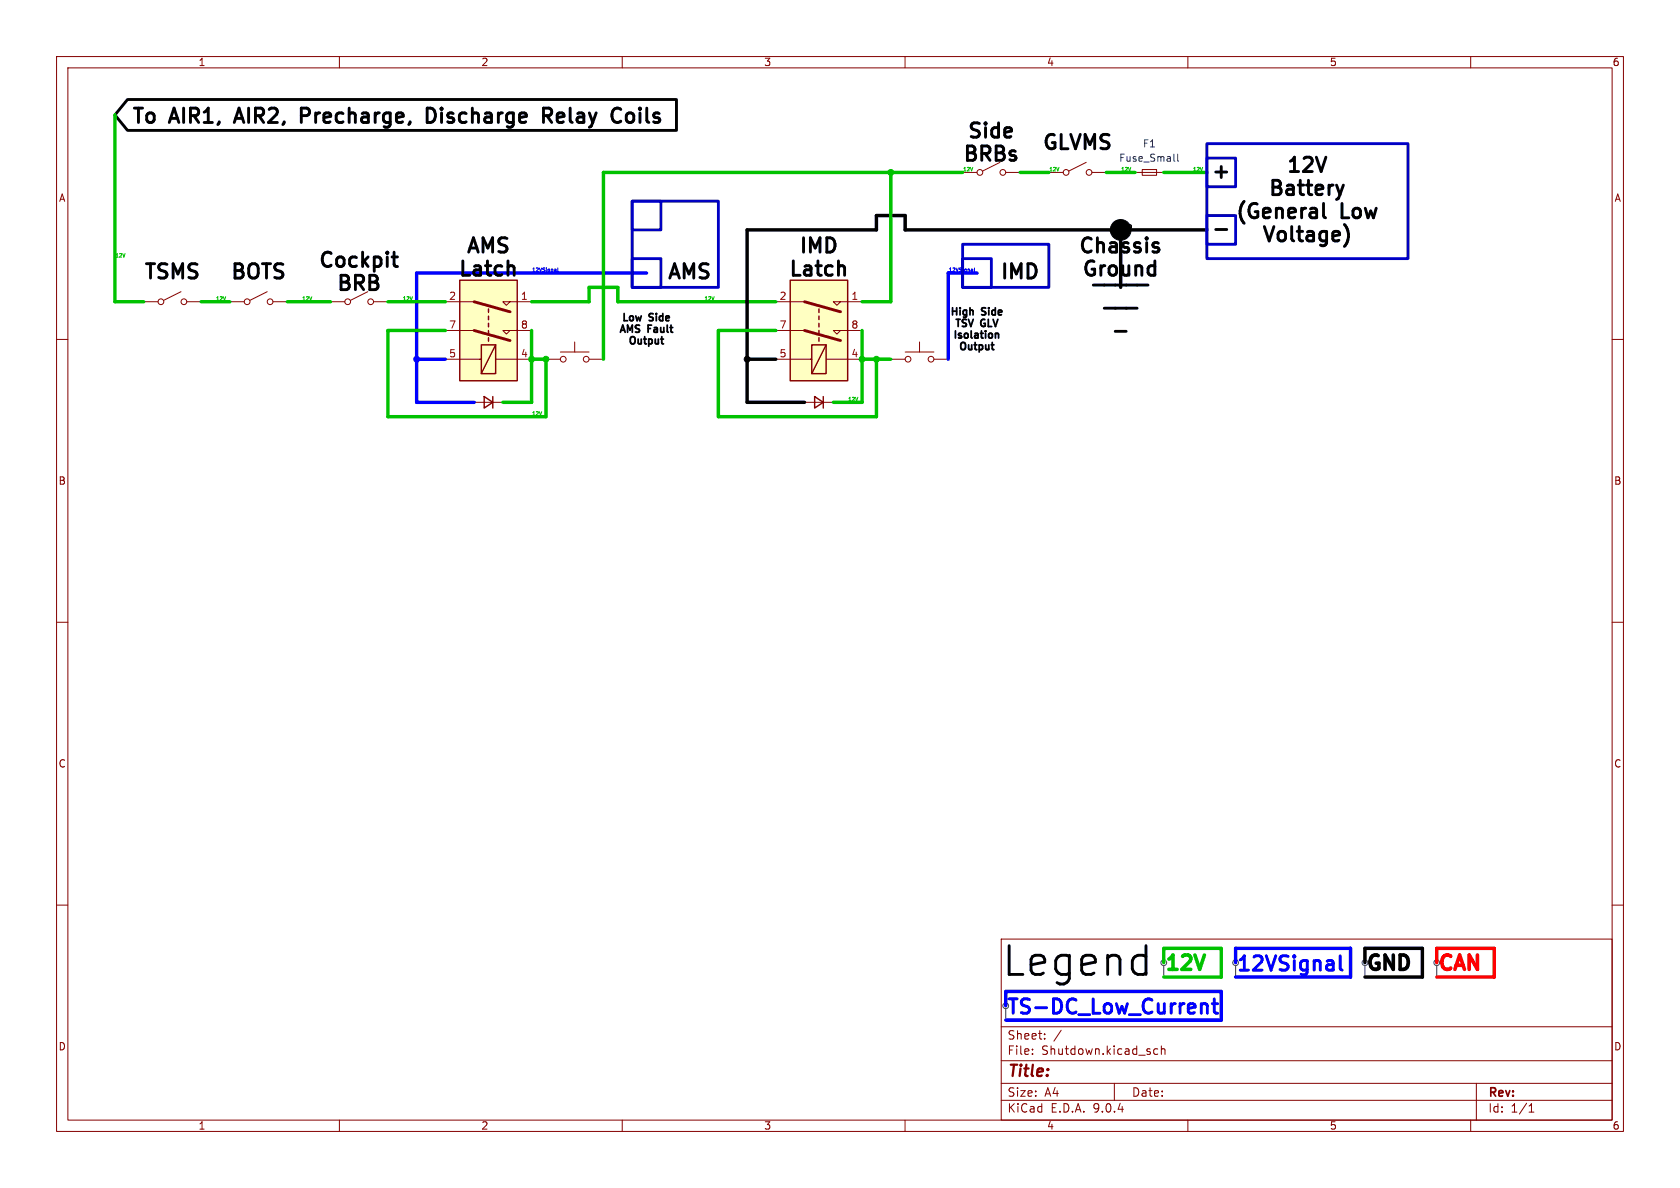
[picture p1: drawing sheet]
(kicad_sch
 (version 20250114)
 (generator "eeschema")
 (generator_version "9.0")
 (paper "A4")
 (lib_symbols
  (symbol "Device:D_Small"
   (pin_numbers (hide yes))
   (pin_names
    (offset 0.254) (hide yes)) (exclude_from_sim no) (in_bom yes) (on_board yes)
   (property "Reference" "D" (at -1.27 2.032 0) (effects (font (size 1.27 1.27)) (justify left)))
   (property "Value" "D_Small" (at -3.81 -2.032 0) (effects (font (size 1.27 1.27)) (justify left)))
   (property "Footprint" "" (at 0 0 90) (effects (font (size 1.27 1.27)) (hide yes)))
   (property "Datasheet" "~" (at 0 0 90) (effects (font (size 1.27 1.27)) (hide yes)))
   (property "Description" "Diode, small symbol" (at 0 0 0) (effects (font (size 1.27 1.27)) (hide yes)))
   (property "Sim.Device" "D" (at 0 0 0) (effects (font (size 1.27 1.27)) (hide yes)))
   (property "Sim.Pins" "1=K 2=A" (at 0 0 0) (effects (font (size 1.27 1.27)) (hide yes)))
   (symbol "D_Small_0_1"
    (polyline (pts (xy -0.762 0) (xy 0.762 0)) (stroke (width 0) (type default)) (fill (type none)))
    (polyline (pts (xy -0.762 -1.016) (xy -0.762 1.016)) (stroke (width 0.254) (type default)) (fill (type none)))
    (polyline (pts (xy 0.762 -1.016) (xy -0.762 0) (xy 0.762 1.016) (xy 0.762 -1.016)) (stroke (width 0.254) (type default)) (fill (type none))))
   (symbol "D_Small_1_1"
    (pin passive line (at -2.54 0 0) (length 1.778) (name "K" (effects (font (size 1.27 1.27)))) (number "1" (effects (font (size 1.27 1.27)))))
    (pin passive line (at 2.54 0 180) (length 1.778) (name "A" (effects (font (size 1.27 1.27)))) (number "2" (effects (font (size 1.27 1.27))))))
   (embedded_fonts no))
  (symbol "Device:Fuse_Small"
   (pin_numbers (hide yes))
   (pin_names
    (offset 0.254) (hide yes)) (exclude_from_sim no) (in_bom yes) (on_board yes)
   (property "Reference" "F" (at 0 -1.524 0) (effects (font (size 1.27 1.27))))
   (property "Value" "Fuse_Small" (at 0 1.524 0) (effects (font (size 1.27 1.27))))
   (property "Footprint" "" (at 0 0 0) (effects (font (size 1.27 1.27)) (hide yes)))
   (property "Datasheet" "~" (at 0 0 0) (effects (font (size 1.27 1.27)) (hide yes)))
   (property "Description" "Fuse, small symbol" (at 0 0 0) (effects (font (size 1.27 1.27)) (hide yes)))
   (symbol "Fuse_Small_0_1"
    (rectangle (start -1.27 0.508) (end 1.27 -0.508) (stroke (width 0) (type default)) (fill (type none)))
    (polyline (pts (xy -1.27 0) (xy 1.27 0)) (stroke (width 0) (type default)) (fill (type none))))
   (symbol "Fuse_Small_1_1"
    (pin passive line (at -2.54 0 0) (length 1.27) (name "~" (effects (font (size 1.27 1.27)))) (number "1" (effects (font (size 1.27 1.27)))))
    (pin passive line (at 2.54 0 180) (length 1.27) (name "~" (effects (font (size 1.27 1.27)))) (number "2" (effects (font (size 1.27 1.27))))))
   (embedded_fonts no))
  (symbol "Relay:Fujitsu_FTR-F1A" (exclude_from_sim no) (in_bom yes) (on_board yes)
   (property "Reference" "K" (at 0 12.7 0) (effects (font (size 1.27 1.27))))
   (property "Value" "Fujitsu_FTR-F1A" (at 0 10.16 0) (effects (font (size 1.27 1.27))))
   (property "Footprint" "Relay_THT:Relay_DPST_Fujitsu_FTR-F1A" (at 0 -10.16 0) (effects (font (size 1.27 1.27)) (hide yes)))
   (property "Datasheet" "https://www.fcl.fujitsu.com/downloads/MICRO/fcai/relays/ftr-f1.pdf" (at 0 0 0) (effects (font (size 1.27 1.27)) (hide yes)))
   (property "Description" "Fujitsu Low Profile Power Relay" (at 0 0 0) (effects (font (size 1.27 1.27)) (hide yes)))
   (symbol "Fujitsu_FTR-F1A_0_1"
    (rectangle (start -1.27 7.62) (end 1.27 2.54) (stroke (width 0.254) (type default)) (fill (type background)))
    (polyline (pts (xy -1.27 7.62) (xy 1.27 2.54)) (stroke (width 0.254) (type default)) (fill (type none))))
   (symbol "Fujitsu_FTR-F1A_1_1"
    (polyline (pts (xy -5.08 5.08) (xy -1.27 5.08) (xy -1.524 5.08)) (stroke (width 0) (type default)) (fill (type none)))
    (polyline (pts (xy -2.54 0) (xy -5.08 0)) (stroke (width 0) (type default)) (fill (type none)))
    (polyline (pts (xy -2.54 0) (xy 3.81 1.778)) (stroke (width 0.508) (type default)) (fill (type none)))
    (polyline (pts (xy -2.54 -5.08) (xy -5.08 -5.08)) (stroke (width 0) (type default)) (fill (type none)))
    (polyline (pts (xy -2.54 -5.08) (xy 3.81 -3.302)) (stroke (width 0.508) (type default)) (fill (type none)))
    (polyline (pts (xy 0 1.905) (xy 0 1.27)) (stroke (width 0.254) (type default)) (fill (type none)))
    (polyline (pts (xy 0 0.635) (xy 0 0)) (stroke (width 0.254) (type default)) (fill (type none)))
    (polyline (pts (xy 0 -0.635) (xy 0 -1.27)) (stroke (width 0.254) (type default)) (fill (type none)))
    (polyline (pts (xy 0 -1.905) (xy 0 -2.54)) (stroke (width 0.254) (type default)) (fill (type none)))
    (polyline (pts (xy 0 -3.175) (xy 0 -3.81)) (stroke (width 0.254) (type default)) (fill (type none)))
    (rectangle (start 5.08 8.89) (end -5.08 -8.89) (stroke (width 0.254) (type default)) (fill (type background)))
    (polyline (pts (xy 5.08 5.08) (xy 1.27 5.08)) (stroke (width 0) (type default)) (fill (type none)))
    (polyline (pts (xy 5.08 0) (xy 2.54 0) (xy 3.175 0.635) (xy 3.81 0)) (stroke (width 0) (type default)) (fill (type none)))
    (polyline (pts (xy 5.08 -5.08) (xy 2.54 -5.08) (xy 3.175 -4.445) (xy 3.81 -5.08)) (stroke (width 0) (type default)) (fill (type none)))
    (pin passive line (at -7.62 5.08 0) (length 2.54) (name "~" (effects (font (size 1.27 1.27)))) (number "5" (effects (font (size 1.27 1.27)))))
    (pin passive line (at -7.62 0 0) (length 2.54) (name "~" (effects (font (size 1.27 1.27)))) (number "7" (effects (font (size 1.27 1.27)))))
    (pin passive line (at -7.62 -5.08 0) (length 2.54) (name "~" (effects (font (size 1.27 1.27)))) (number "2" (effects (font (size 1.27 1.27)))))
    (pin passive line (at 7.62 5.08 180) (length 2.54) (name "~" (effects (font (size 1.27 1.27)))) (number "4" (effects (font (size 1.27 1.27)))))
    (pin passive line (at 7.62 0 180) (length 2.54) (name "~" (effects (font (size 1.27 1.27)))) (number "8" (effects (font (size 1.27 1.27)))))
    (pin passive line (at 7.62 -5.08 180) (length 2.54) (name "~" (effects (font (size 1.27 1.27)))) (number "1" (effects (font (size 1.27 1.27))))))
   (embedded_fonts no))
  (symbol "Switch:SW_Push"
   (pin_numbers (hide yes))
   (pin_names
    (offset 1.016) (hide yes)) (exclude_from_sim no) (in_bom yes) (on_board yes)
   (property "Reference" "SW" (at 1.27 2.54 0) (effects (font (size 1.27 1.27)) (justify left)))
   (property "Value" "SW_Push" (at 0 -1.524 0) (effects (font (size 1.27 1.27))))
   (property "Footprint" "" (at 0 5.08 0) (effects (font (size 1.27 1.27)) (hide yes)))
   (property "Datasheet" "~" (at 0 5.08 0) (effects (font (size 1.27 1.27)) (hide yes)))
   (property "Description" "Push button switch, generic, two pins" (at 0 0 0) (effects (font (size 1.27 1.27)) (hide yes)))
   (symbol "SW_Push_0_1"
    (circle (center -2.032 0) (radius 0.508) (stroke (width 0) (type default)) (fill (type none)))
    (polyline (pts (xy 0 1.27) (xy 0 3.048)) (stroke (width 0) (type default)) (fill (type none)))
    (circle (center 2.032 0) (radius 0.508) (stroke (width 0) (type default)) (fill (type none)))
    (polyline (pts (xy 2.54 1.27) (xy -2.54 1.27)) (stroke (width 0) (type default)) (fill (type none)))
    (pin passive line (at -5.08 0 0) (length 2.54) (name "1" (effects (font (size 1.27 1.27)))) (number "1" (effects (font (size 1.27 1.27)))))
    (pin passive line (at 5.08 0 180) (length 2.54) (name "2" (effects (font (size 1.27 1.27)))) (number "2" (effects (font (size 1.27 1.27))))))
   (embedded_fonts no))
  (symbol "Switch:SW_SPST"
   (pin_numbers (hide yes))
   (pin_names
    (offset 0) (hide yes)) (exclude_from_sim no) (in_bom yes) (on_board yes)
   (property "Reference" "SW" (at 0 3.175 0) (effects (font (size 1.27 1.27))))
   (property "Value" "SW_SPST" (at 0 -2.54 0) (effects (font (size 1.27 1.27))))
   (property "Footprint" "" (at 0 0 0) (effects (font (size 1.27 1.27)) (hide yes)))
   (property "Datasheet" "~" (at 0 0 0) (effects (font (size 1.27 1.27)) (hide yes)))
   (property "Description" "Single Pole Single Throw (SPST) switch" (at 0 0 0) (effects (font (size 1.27 1.27)) (hide yes)))
   (symbol "SW_SPST_0_0"
    (circle (center -2.032 0) (radius 0.508) (stroke (width 0) (type default)) (fill (type none)))
    (polyline (pts (xy -1.524 0.254) (xy 1.524 1.778)) (stroke (width 0) (type default)) (fill (type none)))
    (circle (center 2.032 0) (radius 0.508) (stroke (width 0) (type default)) (fill (type none))))
   (symbol "SW_SPST_1_1"
    (pin passive line (at -5.08 0 0) (length 2.54) (name "A" (effects (font (size 1.27 1.27)))) (number "1" (effects (font (size 1.27 1.27)))))
    (pin passive line (at 5.08 0 180) (length 2.54) (name "B" (effects (font (size 1.27 1.27)))) (number "2" (effects (font (size 1.27 1.27))))))
   (embedded_fonts no)))
 (rectangle
  (start 170.18 45.72)
  (end 175.26 50.8)
  (stroke (width 0.5) (type solid))
  (fill (type none)))
 (rectangle
  (start 170.18 43.18)
  (end 185.42 50.8)
  (stroke (width 0.5) (type solid))
  (fill (type none)))
 (rectangle
  (start 111.76 35.56)
  (end 116.84 40.64)
  (stroke (width 0.5) (type solid))
  (fill (type none)))
 (rectangle
  (start 111.76 35.56)
  (end 127 50.8)
  (stroke (width 0.5) (type solid))
  (fill (type none)))
 (rectangle
  (start 213.36 27.94)
  (end 218.44 33.02)
  (stroke (width 0.5) (type solid))
  (fill (type none)))
 (rectangle
  (start 111.76 45.72)
  (end 116.84 50.8)
  (stroke (width 0.5) (type solid))
  (fill (type none)))
 (rectangle
  (start 213.36 25.4)
  (end 248.92 45.72)
  (stroke (width 0.5) (type solid))
  (fill (type none)))
 (rectangle
  (start 213.36 38.1)
  (end 218.44 43.18)
  (stroke (width 0.5) (type solid))
  (fill (type none)))
 (text "Side\nBRBs\n"
  (exclude_from_sim no)
  (at 175.26 25.4 0)
  (effects (font (size 2.54 2.54) (thickness 0.508)
    (bold yes) (color 0 0 0 1))))
 (text "-\n"
  (exclude_from_sim no)
  (at 215.9 40.64 0)
  (effects (font (size 2.54 2.54) (thickness 0.508)
    (bold yes) (color 0 0 0 1))))
 (text "+\n"
  (exclude_from_sim no)
  (at 215.9 30.48 0)
  (effects (font (size 2.54 2.54) (thickness 0.508)
    (bold yes) (color 0 0 0 1))))
 (text "AMS\nLatch"
  (exclude_from_sim no)
  (at 86.36 45.72 0)
  (effects (font (size 2.54 2.54) (thickness 0.508)
    (bold yes) (color 0 0 0 1))))
 (text "12V\nBattery\n(General Low\nVoltage)"
  (exclude_from_sim no)
  (at 231.14 35.56 0)
  (effects (font (size 2.54 2.54) (thickness 0.508)
    (bold yes) (color 0 0 0 1))))
 (text "Legend"
  (exclude_from_sim no)
  (at 190.5 170.18 0)
  (effects (font (size 5.08 5.08) (thickness 0.508)
    (bold yes) (color 0 0 0 1))))
 (text "TSMS"
  (exclude_from_sim no)
  (at 30.48 48.26 0)
  (effects (font (size 2.54 2.54) (thickness 0.508)
    (bold yes) (color 0 0 0 1))))
 (text "IMD"
  (exclude_from_sim no)
  (at 180.34 48.26 0)
  (effects (font (size 2.54 2.54) (thickness 0.508)
    (bold yes) (color 0 0 0 1))))
 (text "AMS"
  (exclude_from_sim no)
  (at 121.92 48.26 0)
  (effects (font (size 2.54 2.54) (thickness 0.508)
    (bold yes) (color 0 0 0 1))))
 (text "Chassis\nGround\n"
  (exclude_from_sim no)
  (at 198.12 45.72 0)
  (effects (font (size 2.54 2.54) (thickness 0.508)
    (bold yes) (color 0 0 0 1))))
 (text "IMD\nLatch"
  (exclude_from_sim no)
  (at 144.78 45.72 0)
  (effects (font (size 2.54 2.54) (thickness 0.508)
    (bold yes) (color 0 0 0 1))))
 (text "High Side\nTSV GLV\nIsolation\nOutput\n"
  (exclude_from_sim no)
  (at 172.72 58.42 0)
  (effects (font (size 1.27 1.27) (thickness 0.508)
    (bold yes) (color 0 0 0 1))))
 (text "_____\n___\n_"
  (exclude_from_sim no)
  (at 198.12 53.34 0)
  (effects (font (size 2.54 2.54) (thickness 0.508)
    (bold yes) (color 0 0 0 1))))
 (text "Cockpit\nBRB"
  (exclude_from_sim no)
  (at 63.5 48.26 0)
  (effects (font (size 2.54 2.54) (thickness 0.508)
    (bold yes) (color 0 0 0 1))))
 (text "Low Side\nAMS Fault\nOutput"
  (exclude_from_sim no)
  (at 114.3 58.42 0)
  (effects (font (size 1.27 1.27) (thickness 0.508)
    (bold yes) (color 0 0 0 1))))
 (text "BOTS"
  (exclude_from_sim no)
  (at 45.72 48.26 0)
  (effects (font (size 2.54 2.54) (thickness 0.508)
    (bold yes) (color 0 0 0 1))))
 (text "GLVMS\n"
  (exclude_from_sim no)
  (at 190.5 25.4 0)
  (effects (font (size 2.54 2.54) (thickness 0.508)
    (bold yes) (color 0 0 0 1))))
 (junction
  (at 157.48 30.48)
  (diameter 0.0508)
  (color 0 0 0 0))
 (junction
  (at 132.08 63.5)
  (diameter 0.0762)
  (color 0 0 0 0))
 (junction
  (at 152.4 63.5)
  (diameter 0.0254)
  (color 0 0 0 0))
 (junction
  (at 93.98 63.5)
  (diameter 0.0762)
  (color 0 0 0 0))
 (junction
  (at 154.94 63.5)
  (diameter 0.0254)
  (color 0 0 0 0))
 (junction
  (at 96.52 63.5)
  (diameter 0.0762)
  (color 0 0 0 0))
 (junction
  (at 73.66 63.5)
  (diameter 0.0762)
  (color 0 0 0 0))
 (junction
  (at 198.12 40.64)
  (diameter 0)
  (color 0 0 0 0))
 (wire
  (pts (xy 157.48 30.48) (xy 106.68 30.48))
  (stroke (width 0) (type default)))
 (wire
  (pts (xy 132.08 63.5) (xy 132.08 40.64))
  (stroke (width 0) (type default)))
 (wire
  (pts (xy 132.08 71.12) (xy 142.24 71.12))
  (stroke (width 0) (type default)))
 (wire
  (pts (xy 264.16 167.64) (xy 264.16 172.72))
  (stroke (width 0) (type default)))
 (wire
  (pts (xy 93.98 71.12) (xy 93.98 63.5))
  (stroke (width 0) (type default)))
 (wire
  (pts (xy 198.12 40.64) (xy 213.36 40.64))
  (stroke (width 0) (type default)))
 (wire
  (pts (xy 132.08 63.5) (xy 132.08 71.12))
  (stroke (width 0) (type default)))
 (wire
  (pts (xy 127 58.42) (xy 127 73.66))
  (stroke (width 0) (type default)))
 (wire
  (pts (xy 147.32 71.12) (xy 152.4 71.12))
  (stroke (width 0) (type default)))
 (wire
  (pts (xy 177.8 180.34) (xy 215.9 180.34))
  (stroke (width 0) (type default)))
 (wire
  (pts (xy 93.98 58.42) (xy 93.98 63.5))
  (stroke (width 0) (type default)))
 (wire
  (pts (xy 109.22 50.8) (xy 104.14 50.8))
  (stroke (width 0) (type default)))
 (wire
  (pts (xy 198.12 40.64) (xy 198.12 50.8))
  (stroke (width 0) (type default)))
 (wire
  (pts (xy 68.58 53.34) (xy 78.74 53.34))
  (stroke (width 0) (type default)))
 (wire
  (pts (xy 73.66 48.26) (xy 114.3 48.26))
  (stroke (width 0) (type default)))
 (wire
  (pts (xy 160.02 40.64) (xy 160.02 38.1))
  (stroke (width 0) (type default)))
 (wire
  (pts (xy 68.58 58.42) (xy 68.58 73.66))
  (stroke (width 0) (type default)))
 (wire
  (pts (xy 20.32 53.34) (xy 25.4 53.34))
  (stroke (width 0) (type default)))
 (wire
  (pts (xy 241.3 167.64) (xy 241.3 170.18))
  (stroke (width 0) (type default)))
 (wire
  (pts (xy 152.4 58.42) (xy 152.4 63.5))
  (stroke (width 0) (type default)))
 (wire
  (pts (xy 154.94 63.5) (xy 157.48 63.5))
  (stroke (width 0) (type default)))
 (wire
  (pts (xy 88.9 71.12) (xy 93.98 71.12))
  (stroke (width 0) (type default)))
 (wire
  (pts (xy 160.02 40.64) (xy 198.12 40.64))
  (stroke (width 0) (type default)))
 (wire
  (pts (xy 152.4 71.12) (xy 152.4 63.5))
  (stroke (width 0) (type default)))
 (wire
  (pts (xy 73.66 63.5) (xy 78.74 63.5))
  (stroke (width 0) (type default)))
 (wire
  (pts (xy 73.66 71.12) (xy 83.82 71.12))
  (stroke (width 0) (type default)))
 (wire
  (pts (xy 68.58 58.42) (xy 78.74 58.42))
  (stroke (width 0) (type default)))
 (wire
  (pts (xy 20.32 20.32) (xy 20.32 53.34))
  (stroke (width 0) (type default)))
 (wire
  (pts (xy 152.4 63.5) (xy 154.94 63.5))
  (stroke (width 0) (type default)))
 (wire
  (pts (xy 154.94 73.66) (xy 154.94 63.5))
  (stroke (width 0) (type default)))
 (wire
  (pts (xy 254 172.72) (xy 264.16 172.72))
  (stroke (width 0) (type default)))
 (wire
  (pts (xy 127 73.66) (xy 154.94 73.66))
  (stroke (width 0) (type default)))
 (wire
  (pts (xy 177.8 175.26) (xy 215.9 175.26))
  (stroke (width 0) (type default)))
 (wire
  (pts (xy 195.58 30.48) (xy 200.66 30.48))
  (stroke (width 0) (type default)))
 (wire
  (pts (xy 154.94 38.1) (xy 154.94 40.64))
  (stroke (width 0) (type default)))
 (wire
  (pts (xy 93.98 63.5) (xy 96.52 63.5))
  (stroke (width 0) (type default)))
 (wire
  (pts (xy 218.44 167.64) (xy 218.44 170.18))
  (stroke (width 0) (type default)))
 (wire
  (pts (xy 109.22 53.34) (xy 137.16 53.34))
  (stroke (width 0) (type default)))
 (wire
  (pts (xy 254 167.64) (xy 264.16 167.64))
  (stroke (width 0) (type default)))
 (wire
  (pts (xy 215.9 175.26) (xy 215.9 180.34))
  (stroke (width 0) (type default)))
 (wire
  (pts (xy 68.58 73.66) (xy 96.52 73.66))
  (stroke (width 0) (type default)))
 (wire
  (pts (xy 177.8 175.26) (xy 177.8 177.8))
  (stroke (width 0) (type default)))
 (wire
  (pts (xy 205.74 30.48) (xy 213.36 30.48))
  (stroke (width 0) (type default)))
 (wire
  (pts (xy 152.4 53.34) (xy 157.48 53.34))
  (stroke (width 0) (type default)))
 (wire
  (pts (xy 241.3 172.72) (xy 251.46 172.72))
  (stroke (width 0) (type default)))
 (wire
  (pts (xy 106.68 30.48) (xy 106.68 63.5))
  (stroke (width 0) (type default)))
 (wire
  (pts (xy 132.08 63.5) (xy 137.16 63.5))
  (stroke (width 0) (type default)))
 (wire
  (pts (xy 109.22 53.34) (xy 109.22 50.8))
  (stroke (width 0) (type default)))
 (wire
  (pts (xy 205.74 172.72) (xy 215.9 172.72))
  (stroke (width 0) (type default)))
 (wire
  (pts (xy 157.48 30.48) (xy 170.18 30.48))
  (stroke (width 0) (type default)))
 (wire
  (pts (xy 167.64 48.26) (xy 167.64 63.5))
  (stroke (width 0) (type default)))
 (wire
  (pts (xy 241.3 167.64) (xy 251.46 167.64))
  (stroke (width 0) (type default)))
 (wire
  (pts (xy 35.56 53.34) (xy 40.64 53.34))
  (stroke (width 0) (type default)))
 (wire
  (pts (xy 238.76 167.64) (xy 238.76 172.72))
  (stroke (width 0) (type default)))
 (wire
  (pts (xy 160.02 38.1) (xy 154.94 38.1))
  (stroke (width 0) (type default)))
 (wire
  (pts (xy 218.44 167.64) (xy 238.76 167.64))
  (stroke (width 0) (type default)))
 (wire
  (pts (xy 132.08 40.64) (xy 154.94 40.64))
  (stroke (width 0) (type default)))
 (wire
  (pts (xy 73.66 63.5) (xy 73.66 71.12))
  (stroke (width 0) (type default)))
 (wire
  (pts (xy 104.14 50.8) (xy 104.14 53.34))
  (stroke (width 0) (type default)))
 (wire
  (pts (xy 73.66 63.5) (xy 73.66 48.26))
  (stroke (width 0) (type default)))
 (wire
  (pts (xy 167.64 48.26) (xy 172.72 48.26))
  (stroke (width 0) (type default)))
 (wire
  (pts (xy 93.98 53.34) (xy 104.14 53.34))
  (stroke (width 0) (type default)))
 (wire
  (pts (xy 127 58.42) (xy 137.16 58.42))
  (stroke (width 0) (type default)))
 (wire
  (pts (xy 205.74 167.64) (xy 215.9 167.64))
  (stroke (width 0) (type default)))
 (wire
  (pts (xy 180.34 30.48) (xy 185.42 30.48))
  (stroke (width 0) (type default)))
 (wire
  (pts (xy 205.74 167.64) (xy 205.74 170.18))
  (stroke (width 0) (type default)))
 (wire
  (pts (xy 50.8 53.34) (xy 58.42 53.34))
  (stroke (width 0) (type default)))
 (wire
  (pts (xy 96.52 73.66) (xy 96.52 63.5))
  (stroke (width 0) (type default)))
 (wire
  (pts (xy 218.44 172.72) (xy 238.76 172.72))
  (stroke (width 0) (type default)))
 (wire
  (pts (xy 157.48 30.48) (xy 157.48 53.34))
  (stroke (width 0) (type default)))
 (wire
  (pts (xy 251.46 167.64) (xy 251.46 172.72))
  (stroke (width 0) (type default)))
 (wire
  (pts (xy 215.9 167.64) (xy 215.9 172.72))
  (stroke (width 0) (type default)))
 (wire
  (pts (xy 254 167.64) (xy 254 170.18))
  (stroke (width 0) (type default)))
 (label "TS-DC_Low_Current"
  (at 177.8 180.34 0)
  (effects (font (size 2.54 2.54) (thickness 0.508)
    (bold yes)) (justify left bottom)))
 (label "CAN"
  (at 254 172.72 0)
  (effects (font (size 2.54 2.54) (thickness 1.016)
    (bold yes)) (justify left bottom)))
 (label "12V"
  (at 20.32 45.72 0)
  (effects (font (size 0.635 0.635)) (justify left bottom)))
 (label "12V"
  (at 198.12 30.48 0)
  (effects (font (size 0.635 0.635)) (justify left bottom)))
 (label "12V"
  (at 71.12 53.34 0)
  (effects (font (size 0.635 0.635)) (justify left bottom)))
 (label "GND"
  (at 198.12 40.64 0)
  (effects (font (size 0.635 0.635)) (justify left bottom)))
 (label "12V"
  (at 124.46 53.34 0)
  (effects (font (size 0.635 0.635)) (justify left bottom)))
 (label "12VSignal"
  (at 218.44 172.72 0)
  (effects (font (size 2.54 2.54) (thickness 0.508)
    (bold yes)) (justify left bottom)))
 (label "12VSignal"
  (at 93.98 48.26 0)
  (effects (font (size 0.635 0.635)) (justify left bottom)))
 (label "12V"
  (at 210.82 30.48 0)
  (effects (font (size 0.635 0.635)) (justify left bottom)))
 (label "12V"
  (at 149.86 71.12 0)
  (effects (font (size 0.635 0.635)) (justify left bottom)))
 (label "12V"
  (at 205.74 172.72 0)
  (effects (font (size 2.54 2.54) (thickness 1.016)
    (bold yes)) (justify left bottom)))
 (label "12V"
  (at 38.1 53.34 0)
  (effects (font (size 0.635 0.635)) (justify left bottom)))
 (label "GND"
  (at 241.3 172.72 0)
  (effects (font (size 2.54 2.54) (thickness 1.016)
    (bold yes)) (justify left bottom)))
 (label "12V"
  (at 93.98 73.66 0)
  (effects (font (size 0.635 0.635)) (justify left bottom)))
 (label "12V"
  (at 170.18 30.48 0)
  (effects (font (size 0.635 0.635)) (justify left bottom)))
 (label "12VSignal"
  (at 167.64 48.26 0)
  (effects (font (size 0.635 0.635)) (justify left bottom)))
 (label "12V"
  (at 185.42 30.48 0)
  (effects (font (size 0.635 0.635)) (justify left bottom)))
 (label "12V"
  (at 53.34 53.34 0)
  (effects (font (size 0.635 0.635)) (justify left bottom)))
 (global_label "To AIR1, AIR2, Precharge, Discharge Relay Coils"
  (shape input)
  (at 20.32 20.32 0)
  (fields_autoplaced yes)
  (effects (font (size 2.54 2.54) (thickness 0.508)
    (bold yes) (color 0 0 0 1)) (justify left))
  (property "Intersheetrefs" "${INTERSHEET_REFS}" (at 120.8582 20.32 0) (effects (font (size 1.27 1.27)) (justify left) (hide yes))))
 (netclass_flag ""
  (length 2.54)
  (shape round)
  (at 177.8 180.34 0)
  (effects (font (size 1.27 1.27)) (justify left bottom))
  (property "Netclass" "TS-DC_Low_Current" (at 166.37 177.038 0) (effects (font (size 1.27 1.27)) (justify left) (hide yes)))
  (property "Component Class" "" (at -6.35 134.62 0) (effects (font (size 1.27 1.27)
    (italic yes)))))
 (netclass_flag ""
  (length 2.54)
  (shape round)
  (at 205.74 172.72 0)
  (effects (font (size 1.27 1.27)) (justify left bottom))
  (property "Netclass" "12V" (at 195.58 170.18 0) (effects (font (size 1.27 1.27)) (justify left) (hide yes)))
  (property "Component Class" "" (at 21.59 127 0) (effects (font (size 1.27 1.27)
    (italic yes)))))
 (netclass_flag ""
  (length 2.54)
  (shape round)
  (at 241.3 172.72 0)
  (effects (font (size 1.27 1.27)) (justify left bottom))
  (property "Netclass" "GND" (at 231.14 170.18 0) (effects (font (size 1.27 1.27)) (justify left) (hide yes)))
  (property "Component Class" "" (at 57.15 127 0) (effects (font (size 1.27 1.27)
    (italic yes)))))
 (netclass_flag ""
  (length 2.54)
  (shape round)
  (at 254 172.72 0)
  (effects (font (size 1.27 1.27)) (justify left bottom))
  (property "Netclass" "12V_TSMS" (at 243.84 170.18 0) (effects (font (size 1.27 1.27)) (justify left) (hide yes)))
  (property "Component Class" "" (at 69.85 127 0) (effects (font (size 1.27 1.27)
    (italic yes)))))
 (netclass_flag ""
  (length 2.54)
  (shape round)
  (at 218.44 172.72 0)
  (effects (font (size 1.27 1.27)) (justify left bottom))
  (property "Netclass" "12V_Signal" (at 207.01 169.418 0) (effects (font (size 1.27 1.27)) (justify left) (hide yes)))
  (property "Component Class" "" (at 34.29 127 0) (effects (font (size 1.27 1.27)
    (italic yes)))))
 (symbol
  (lib_id "Switch:SW_Push")
  (at 101.6 63.5 0)
  (unit 1)
  (exclude_from_sim no)
  (in_bom yes)
  (on_board yes)
  (dnp no)
  (fields_autoplaced yes)
  (property "Reference" "SW2" (at 101.6 57.15 0) (effects (font (size 1.27 1.27)) (hide yes)))
  (property "Value" "SW_Push" (at 101.6 59.69 0) (effects (font (size 1.27 1.27)) (hide yes)))
  (property "Footprint" "" (at 101.6 58.42 0) (effects (font (size 1.27 1.27)) (hide yes)))
  (property "Datasheet" "~" (at 101.6 58.42 0) (effects (font (size 1.27 1.27)) (hide yes)))
  (property "Description" "Push button switch, generic, two pins" (at 101.6 63.5 0) (effects (font (size 1.27 1.27)) (hide yes)))
  (pin "1")
  (pin "2"))
 (symbol
  (lib_id "Switch:SW_SPST")
  (at 175.26 30.48 0)
  (unit 1)
  (exclude_from_sim no)
  (in_bom yes)
  (on_board yes)
  (dnp no)
  (fields_autoplaced yes)
  (property "Reference" "SW5" (at 175.26 24.13 0) (effects (font (size 1.27 1.27)) (hide yes)))
  (property "Value" "SW_SPST" (at 175.26 26.67 0) (effects (font (size 1.27 1.27)) (hide yes)))
  (property "Footprint" "" (at 175.26 30.48 0) (effects (font (size 1.27 1.27)) (hide yes)))
  (property "Datasheet" "~" (at 175.26 30.48 0) (effects (font (size 1.27 1.27)) (hide yes)))
  (property "Description" "Single Pole Single Throw (SPST) switch" (at 175.26 30.48 0) (effects (font (size 1.27 1.27)) (hide yes)))
  (pin "2")
  (pin "1"))
 (symbol
  (lib_id "Device:Fuse_Small")
  (at 203.2 30.48 180)
  (unit 1)
  (exclude_from_sim no)
  (in_bom yes)
  (on_board yes)
  (dnp no)
  (fields_autoplaced yes)
  (property "Reference" "F1" (at 203.2 25.4 0) (effects (font (size 1.27 1.27))))
  (property "Value" "Fuse_Small" (at 203.2 27.94 0) (effects (font (size 1.27 1.27))))
  (property "Footprint" "" (at 203.2 30.48 0) (effects (font (size 1.27 1.27)) (hide yes)))
  (property "Datasheet" "~" (at 203.2 30.48 0) (effects (font (size 1.27 1.27)) (hide yes)))
  (property "Description" "Fuse, small symbol" (at 203.2 30.48 0) (effects (font (size 1.27 1.27)) (hide yes)))
  (pin "1")
  (pin "2"))
 (symbol
  (lib_id "Device:D_Small")
  (at 86.36 71.12 180)
  (unit 1)
  (exclude_from_sim no)
  (in_bom yes)
  (on_board yes)
  (dnp no)
  (fields_autoplaced yes)
  (property "Reference" "D2" (at 85.0899 68.58 90) (effects (font (size 1.27 1.27)) (justify right) (hide yes)))
  (property "Value" "D_Small" (at 87.6299 68.58 90) (effects (font (size 1.27 1.27)) (justify right) (hide yes)))
  (property "Footprint" "" (at 86.36 71.12 90) (effects (font (size 1.27 1.27)) (hide yes)))
  (property "Datasheet" "~" (at 86.36 71.12 90) (effects (font (size 1.27 1.27)) (hide yes)))
  (property "Description" "Diode, small symbol" (at 86.36 71.12 0) (effects (font (size 1.27 1.27)) (hide yes)))
  (property "Sim.Device" "D" (at 86.36 71.12 0) (effects (font (size 1.27 1.27)) (hide yes)))
  (property "Sim.Pins" "1=K 2=A" (at 86.36 71.12 0) (effects (font (size 1.27 1.27)) (hide yes)))
  (pin "1")
  (pin "2"))
 (symbol
  (lib_id "Switch:SW_Push")
  (at 162.56 63.5 0)
  (unit 1)
  (exclude_from_sim no)
  (in_bom yes)
  (on_board yes)
  (dnp no)
  (fields_autoplaced yes)
  (property "Reference" "SW1" (at 162.56 57.15 0) (effects (font (size 1.27 1.27)) (hide yes)))
  (property "Value" "SW_Push" (at 162.56 59.69 0) (effects (font (size 1.27 1.27)) (hide yes)))
  (property "Footprint" "" (at 162.56 58.42 0) (effects (font (size 1.27 1.27)) (hide yes)))
  (property "Datasheet" "~" (at 162.56 58.42 0) (effects (font (size 1.27 1.27)) (hide yes)))
  (property "Description" "Push button switch, generic, two pins" (at 162.56 63.5 0) (effects (font (size 1.27 1.27)) (hide yes)))
  (pin "1")
  (pin "2"))
 (symbol
  (lib_id "Switch:SW_SPST")
  (at 63.5 53.34 0)
  (unit 1)
  (exclude_from_sim no)
  (in_bom yes)
  (on_board yes)
  (dnp no)
  (fields_autoplaced yes)
  (property "Reference" "SW3" (at 63.5 46.99 0) (effects (font (size 1.27 1.27)) (hide yes)))
  (property "Value" "SW_SPST" (at 63.5 49.53 0) (effects (font (size 1.27 1.27)) (hide yes)))
  (property "Footprint" "" (at 63.5 53.34 0) (effects (font (size 1.27 1.27)) (hide yes)))
  (property "Datasheet" "~" (at 63.5 53.34 0) (effects (font (size 1.27 1.27)) (hide yes)))
  (property "Description" "Single Pole Single Throw (SPST) switch" (at 63.5 53.34 0) (effects (font (size 1.27 1.27)) (hide yes)))
  (pin "2")
  (pin "1"))
 (symbol
  (lib_id "Relay:Fujitsu_FTR-F1A")
  (at 86.36 58.42 0)
  (mirror x)
  (unit 1)
  (exclude_from_sim no)
  (in_bom yes)
  (on_board yes)
  (dnp no)
  (property "Reference" "K3" (at 86.36 72.39 0) (effects (font (size 1.27 1.27)) (hide yes)))
  (property "Value" "Fujitsu_FTR-F1A" (at 86.36 69.85 0) (effects (font (size 1.27 1.27)) (hide yes)))
  (property "Footprint" "Relay_THT:Relay_DPST_Fujitsu_FTR-F1A" (at 86.36 48.26 0) (effects (font (size 1.27 1.27)) (hide yes)))
  (property "Datasheet" "https://www.fcl.fujitsu.com/downloads/MICRO/fcai/relays/ftr-f1.pdf" (at 86.36 58.42 0) (effects (font (size 1.27 1.27)) (hide yes)))
  (property "Description" "Fujitsu Low Profile Power Relay" (at 86.36 58.42 0) (effects (font (size 1.27 1.27)) (hide yes)))
  (pin "7")
  (pin "5")
  (pin "8")
  (pin "2")
  (pin "1")
  (pin "4"))
 (symbol
  (lib_id "Switch:SW_SPST")
  (at 190.5 30.48 0)
  (unit 1)
  (exclude_from_sim no)
  (in_bom yes)
  (on_board yes)
  (dnp no)
  (fields_autoplaced yes)
  (property "Reference" "SW4" (at 190.5 24.13 0) (effects (font (size 1.27 1.27)) (hide yes)))
  (property "Value" "SW_SPST" (at 190.5 26.67 0) (effects (font (size 1.27 1.27)) (hide yes)))
  (property "Footprint" "" (at 190.5 30.48 0) (effects (font (size 1.27 1.27)) (hide yes)))
  (property "Datasheet" "~" (at 190.5 30.48 0) (effects (font (size 1.27 1.27)) (hide yes)))
  (property "Description" "Single Pole Single Throw (SPST) switch" (at 190.5 30.48 0) (effects (font (size 1.27 1.27)) (hide yes)))
  (pin "2")
  (pin "1"))
 (symbol
  (lib_id "Switch:SW_SPST")
  (at 45.72 53.34 0)
  (unit 1)
  (exclude_from_sim no)
  (in_bom yes)
  (on_board yes)
  (dnp no)
  (fields_autoplaced yes)
  (property "Reference" "SW6" (at 45.72 46.99 0) (effects (font (size 1.27 1.27)) (hide yes)))
  (property "Value" "SW_SPST" (at 45.72 49.53 0) (effects (font (size 1.27 1.27)) (hide yes)))
  (property "Footprint" "" (at 45.72 53.34 0) (effects (font (size 1.27 1.27)) (hide yes)))
  (property "Datasheet" "~" (at 45.72 53.34 0) (effects (font (size 1.27 1.27)) (hide yes)))
  (property "Description" "Single Pole Single Throw (SPST) switch" (at 45.72 53.34 0) (effects (font (size 1.27 1.27)) (hide yes)))
  (pin "2")
  (pin "1"))
 (symbol
  (lib_id "Relay:Fujitsu_FTR-F1A")
  (at 144.78 58.42 0)
  (mirror x)
  (unit 1)
  (exclude_from_sim no)
  (in_bom yes)
  (on_board yes)
  (dnp no)
  (property "Reference" "K1" (at 144.78 72.39 0) (effects (font (size 1.27 1.27)) (hide yes)))
  (property "Value" "Fujitsu_FTR-F1A" (at 144.78 69.85 0) (effects (font (size 1.27 1.27)) (hide yes)))
  (property "Footprint" "Relay_THT:Relay_DPST_Fujitsu_FTR-F1A" (at 144.78 48.26 0) (effects (font (size 1.27 1.27)) (hide yes)))
  (property "Datasheet" "https://www.fcl.fujitsu.com/downloads/MICRO/fcai/relays/ftr-f1.pdf" (at 144.78 58.42 0) (effects (font (size 1.27 1.27)) (hide yes)))
  (property "Description" "Fujitsu Low Profile Power Relay" (at 144.78 58.42 0) (effects (font (size 1.27 1.27)) (hide yes)))
  (pin "7")
  (pin "5")
  (pin "8")
  (pin "2")
  (pin "1")
  (pin "4"))
 (symbol
  (lib_id "Device:D_Small")
  (at 144.78 71.12 180)
  (unit 1)
  (exclude_from_sim no)
  (in_bom yes)
  (on_board yes)
  (dnp no)
  (fields_autoplaced yes)
  (property "Reference" "D1" (at 143.5099 68.58 90) (effects (font (size 1.27 1.27)) (justify right) (hide yes)))
  (property "Value" "D_Small" (at 146.0499 68.58 90) (effects (font (size 1.27 1.27)) (justify right) (hide yes)))
  (property "Footprint" "" (at 144.78 71.12 90) (effects (font (size 1.27 1.27)) (hide yes)))
  (property "Datasheet" "~" (at 144.78 71.12 90) (effects (font (size 1.27 1.27)) (hide yes)))
  (property "Description" "Diode, small symbol" (at 144.78 71.12 0) (effects (font (size 1.27 1.27)) (hide yes)))
  (property "Sim.Device" "D" (at 144.78 71.12 0) (effects (font (size 1.27 1.27)) (hide yes)))
  (property "Sim.Pins" "1=K 2=A" (at 144.78 71.12 0) (effects (font (size 1.27 1.27)) (hide yes)))
  (pin "1")
  (pin "2"))
 (symbol
  (lib_id "Switch:SW_SPST")
  (at 30.48 53.34 0)
  (unit 1)
  (exclude_from_sim no)
  (in_bom yes)
  (on_board yes)
  (dnp no)
  (fields_autoplaced yes)
  (property "Reference" "SW7" (at 30.48 46.99 0) (effects (font (size 1.27 1.27)) (hide yes)))
  (property "Value" "SW_SPST" (at 30.48 49.53 0) (effects (font (size 1.27 1.27)) (hide yes)))
  (property "Footprint" "" (at 30.48 53.34 0) (effects (font (size 1.27 1.27)) (hide yes)))
  (property "Datasheet" "~" (at 30.48 53.34 0) (effects (font (size 1.27 1.27)) (hide yes)))
  (property "Description" "Single Pole Single Throw (SPST) switch" (at 30.48 53.34 0) (effects (font (size 1.27 1.27)) (hide yes)))
  (pin "2")
  (pin "1"))
 (sheet_instances
  (path ""
   (page "1")))
 (embedded_fonts no))
